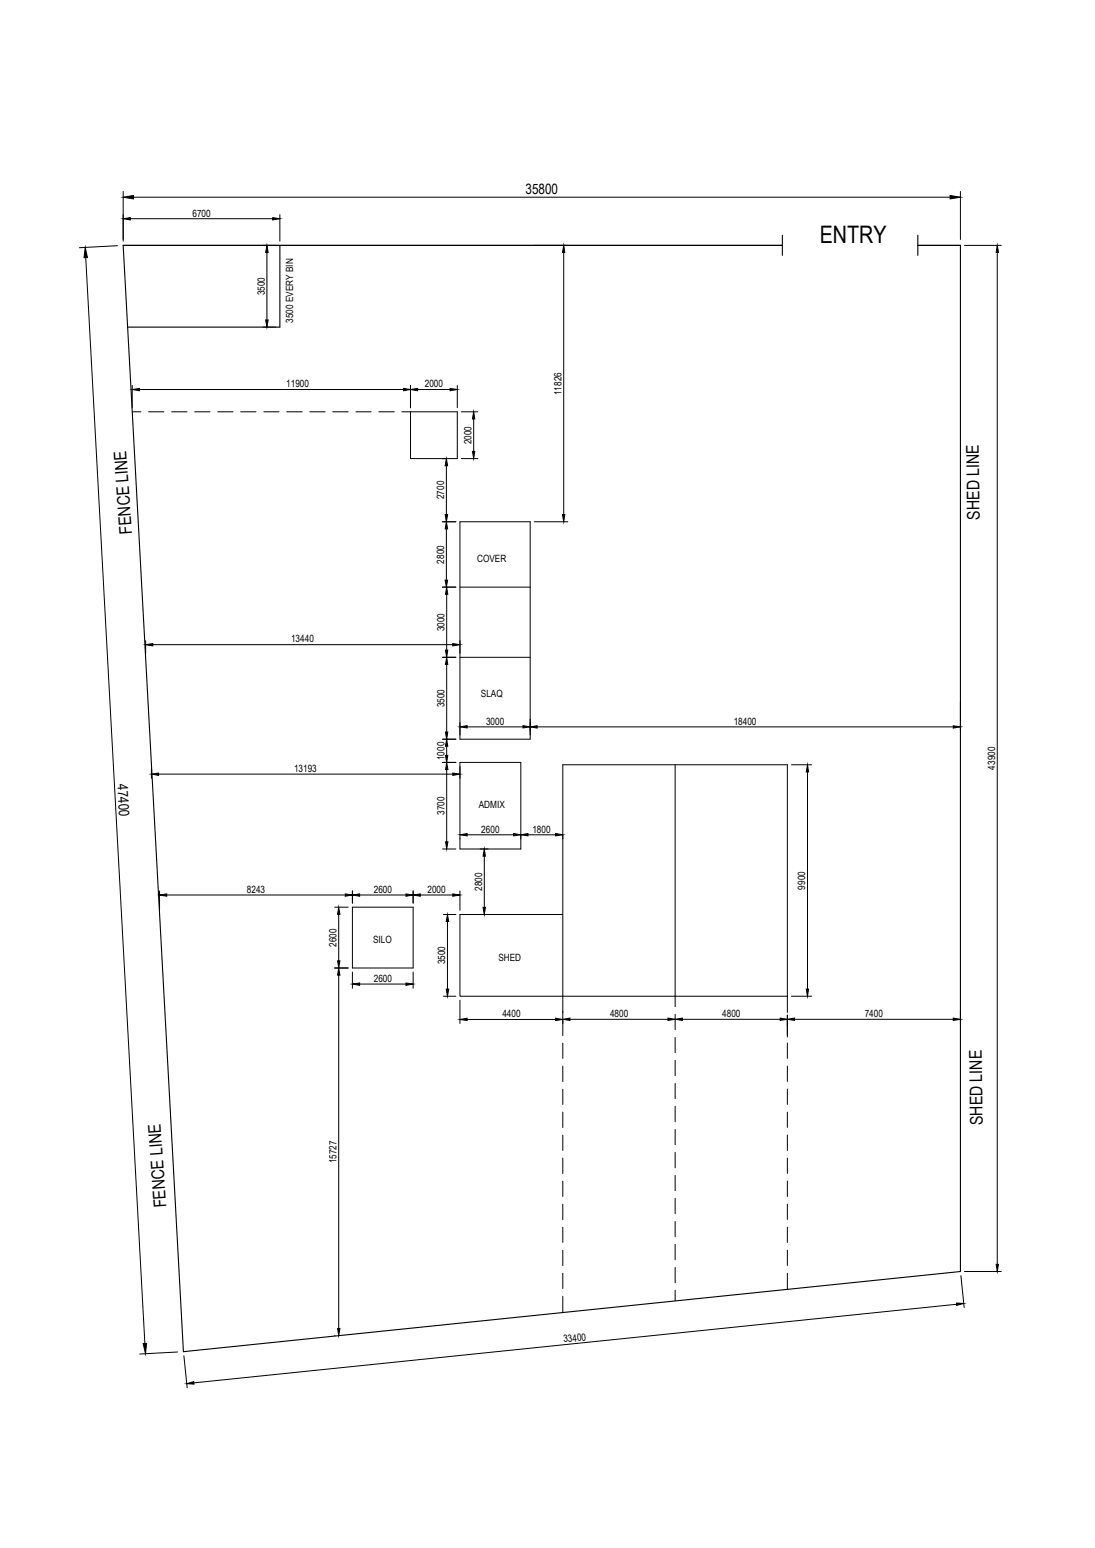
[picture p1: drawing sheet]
<svg xmlns="http://www.w3.org/2000/svg" width="297mm" height="420mm" viewBox="0 0 297 420" stroke-linecap="round" stroke-linejoin="round" font-family="sans-serif">
<!-- layer: 0 -->
<path d="M75.9 66.6v22.2h-41.3M212.2 66.6h-178.8l16.4 300.3 210.7-21.8v-278.5h-11.5M212.2 63.9v5.4M249 63.9v5.4" fill="none" stroke="#000" stroke-width=".3"/>
<g fill="none" stroke="#000" stroke-width=".27">
<path d="M33.4 58.3v7.2M35.4 59.4h38.6M75.9 58.3v7.2M71.3 66.6h3.5M72.4 68.5v18.3M144.9 66.6h9.1M152.9 68.5v71.2M71.3 88.8h3.5M35.9 111.8h2.3M35.9 104.6v6.1M37.8 105.7h71.6M40.3 111.8h4.2"/>
<path d="M46.6 111.8h4.1M52.8 111.8h4.2M59.1 111.8h4.1M65.3 111.8h4.1M71.6 111.8h4.1M77.8 111.8h4.2M84 111.8h4.2M90.3 111.8h4.2M96.5 111.8h4.2M102.8 111.8h4.1M109 111.8h15.1v12.7h-12.7v-12.7M111.4 104.6v6.1"/>
<path d="M113.3 105.7h8.8M124.1 104.6v6.1M125.2 111.8h4.4M128.5 113.7v8.8M121.1 126.4v13.3M125.2 124.5h4.4M120 159.4h3.7M120 141.6h3.7M121.1 143.6v13.9M124.8 141.6h19v59h-19zM124.8 159.4h19M144.9 141.6h9.1"/>
<path d="M39.5 173.9v3.4M41.5 175h81.3M120.1 178.4h3.6M121.2 161.3v15.2M124.8 173.9v3.4M124.8 178.4h19M121.2 180.4v18.3M124.8 196.1v3.4M126.7 197.3h15.2M143.8 195.2v4.3M145.7 197.3h112.9M260.5 190.6v7.8"/>
<path d="M41.1 208.4v2.9M43 210.1h79.8M120.1 206.9h3.6M120.1 200.6h3.6M121.2 202.5v2.5M121.2 208.9v19.6M124.8 206.9h16.5v23.5h-16.5zM183.1 207.6v65.6M214.7 207.6h5.4M219 209.5v58.9M120.1 230.4h3.6M126.7 226.6h12.6"/>
<path d="M131.4 232.4v13.9M143.2 226.6h7.5M43.3 241.8v5.1M45.2 242.9h48.5M90.8 246.2h3.7M91.9 248.2v12.6M95.6 246.2h16.5v16.5h-16.5zM95.6 241.8v3.3M97.6 242.9h12.5M112.1 241.8v3.3M114 242.9h8.8M120.3 248.2h3.4"/>
<path d="M121.4 250.1v18.3M124.8 241.8v5.3M152.7 248.2h-27.9v22.2h88.8M90.8 262.7h3.7M91.9 264.7v95.9M95.6 263.8v4.4M97.6 267.1h12.5M112.1 263.8v4.4M120.3 270.4h3.4M124.8 271.5v6.3M126.7 276.7h24M154.6 276.7h26.6"/>
<path d="M183.1 275.3v4.2M185.1 276.7h26.5M213.6 274.8v-67.2h-60.9v73.5M213.6 275.5v6M214.7 270.4h5.4M215.5 276.7h43.1M260.5 274.4v3.4M152.7 283.1v4.2M152.7 289.4v4.2M152.7 295.6v4.2M183.1 281.6v4.1M183.1 287.8v4.2"/>
<path d="M183.1 294.1v4.1M213.6 283.1v4.2M213.6 289.4v4.1M213.6 295.6v4.2M152.7 301.9v4.1M152.7 308.1v4.2M152.7 314.3v4.2M183.1 300.3v4.2M183.1 306.5v4.2M183.1 312.8v4.2M183.1 319v4.2M213.6 301.9v4.1"/>
<path d="M213.6 308.1v4.2M213.6 314.3v4.2M152.7 320.6v4.2M152.7 326.8v4.2M152.7 333.1v4.1M152.7 339.4v4.1M183.1 325.3v4.2M183.1 331.5v4.2M183.1 337.7v4.2M213.6 320.6v4.2M213.6 326.8v4.2M213.6 333.1v4.1"/>
<path d="M213.6 339.3v4.2M152.7 345.6v4.1M152.7 351.8v4.4M183.1 344v4.2M183.1 350.2v2.9M213.6 345.6v4.3M90.8 362.5h.1"/>
</g>
<!-- layer: Dim -->
<path d="M33.4 52v13M36.2 53.5h221.5M260.5 52v13M23.3 69.9l16 294.7M31.8 66.7l-10.3 .5M261.6 66.6h10M270.5 68.5v274.7M259.5 354l-206.9 21.3M260.7 346.2l.8 8.7M261.6 345.1h10M48.2 367l-10.3 .5M49.9 368l.9 8.7" fill="none" stroke="#000" stroke-width=".27"/>
<path d="M33.4 53.5l2.8-.4v.9zM257.7 53.1l2.8 .4-2.8 .5zM23.1 67.2l.6 2.7h-.9zM270.5 66.6l.4 1.9h-.7zM259.5 353.7l1.9 .1-1.9 .5zM270.2 343.2h.7l-.4 1.9zM38.8 364.7l1-.1-.3 2.8zM50.6 375.6l1.9-.6 .1 .7z" fill="#000" stroke="#000" stroke-width=".27"/>
<!-- layer: 0 -->
<g fill="#000" stroke="#000" stroke-width=".27">
<path d="M33.4 59.4l2-.3v.6zM74 59.1l1.9 .3-1.9 .3zM72.4 66.6l.3 1.9h-.6zM152.9 66.6l.3 1.9h-.6zM72.1 86.8h.6l-.3 2zM35.9 105.7l1.9-.3v.7zM109.4 105.4l2 .3-2 .4zM111.4 105.7l1.9-.3v.7zM122.1 105.4l2 .3-2 .4zM128.5 111.8l.3 1.9h-.6zM120.7 139.7h.7l-.3 1.9zM121.1 124.5l.3 1.9h-.7z"/>
<path d="M128.2 122.5h.6l-.3 2zM152.6 139.7h.6l-.3 1.9zM121.1 141.6l.3 2h-.7zM120.7 157.5h.7l-.3 1.9zM39.5 175l2-.3v.6zM120.8 176.5h.7l-.3 1.9zM121.2 159.4l.3 1.9h-.7zM122.8 174.7l2 .3-2 .3zM120.8 198.7h.7l-.3 1.9zM121.2 178.4l.3 2h-.7zM124.8 197.3l1.9-.4v.7zM141.9 196.9l1.9 .4-1.9 .3z"/>
<path d="M143.8 197.3l1.9-.3v.6zM258.6 197l1.9 .3-1.9 .3zM41.1 210.1l1.9-.3v.7zM120.8 205h.7l-.3 1.9zM121.2 200.6l.3 1.9h-.7zM121.2 206.9l.3 2h-.6zM122.8 209.8l2 .3-2 .4zM219 207.6l.3 1.9h-.6zM120.9 228.5h.6l-.3 1.9zM124.8 226.6l1.9-.4v.7zM131.4 230.4l.3 2h-.7zM139.3 226.2l2 .4-2 .3z"/>
<path d="M141.3 226.6l1.9-.4v.7zM150.7 226.2l2 .4-2 .3zM43.3 242.9l1.9-.3v.7zM91.9 246.2l.3 2h-.6zM93.7 242.6l1.9 .3-1.9 .4zM95.6 242.9l2-.3v.7zM110.1 242.6l2 .3-2 .4zM112.1 242.9l1.9-.3v.7zM121.4 248.2l.3 1.9h-.7zM122.8 242.6l2 .3-2 .4zM131 246.3h.7l-.3 1.9zM91.9 262.7l.3 2h-.6z"/>
<path d="M91.6 260.8h.6l-.3 1.9zM95.6 267.1l2-.3v.6zM110.1 266.8l2 .3-2 .3zM121 268.4h.7l-.3 2zM124.8 276.7l1.9-.3v.6zM150.7 276.4l2 .3-2 .3zM152.7 276.7l1.9-.4v.7zM181.2 276.3l1.9 .4-1.9 .3zM183.1 276.7l2-.4v.7zM211.6 276.3l2 .4-2 .3zM213.6 276.7l1.9-.4v.7zM218.7 268.4h.6l-.3 2z"/>
<path d="M258.6 276.3l1.9 .4-1.9 .3zM91.6 360.6h.6l-.3 1.9z"/>
</g>
<text font-size="6.5" x="222.4" y="65.9">ENTRY</text>
<g font-size="4.7">
<text x="265.8" y="141.1" transform="rotate(-91 265.8 141.1)">SHED LINE</text>
<text x="35.8" y="144.9" transform="rotate(-94 35.8 144.9)">FENCE LINE</text>
<text x="266.6" y="305.4" transform="rotate(-91 266.6 305.4)">SHED LINE</text>
<text x="45.1" y="327.7" transform="rotate(-94 45.1 327.7)">FENCE LINE</text>
</g>
<g font-size="3.9">
<text x="142.6" y="52.7">35800</text>
<text x="31.9" y="212.9" transform="rotate(87 31.9 212.9)">47400</text>
</g>
<g font-size="2.7">
<text x="52.2" y="58.8">6700</text>
<text x="71.8" y="80.2" transform="rotate(-90 71.8 80.2)">3500</text>
<text x="79.6" y="87.6" transform="rotate(-90 79.6 87.6)">3500 EVERY BIN</text>
<text x="77.7" y="105.1">11900</text>
<text x="115.2" y="105.1">2000</text>
<text x="152.3" y="107.2" transform="rotate(-90 152.3 107.2)">11826</text>
<text x="127.9" y="120.6" transform="rotate(-90 127.9 120.6)">2000</text>
<text x="120.5" y="135.5" transform="rotate(-90 120.5 135.5)">2700</text>
<text x="120.5" y="153" transform="rotate(-90 120.5 153)">2800</text>
<text x="129.4" y="152.6">COVER</text>
<text x="120.6" y="171.3" transform="rotate(-90 120.6 171.3)">3000</text>
<text x="79" y="174.4">13440</text>
<text x="120.6" y="192" transform="rotate(-90 120.6 192)">3500</text>
<text x="130.4" y="189.1">SLAQ</text>
<text x="131.8" y="196.7">3000</text>
<text x="199" y="196.7">18400</text>
<text x="79.8" y="209.5">13193</text>
<text x="120.6" y="206.3" transform="rotate(-90 120.6 206.3)">1000</text>
<text x="269.9" y="208.9" transform="rotate(-90 269.9 208.9)">43900</text>
<text x="120.6" y="221.2" transform="rotate(-90 120.6 221.2)">3700</text>
<text x="129.9" y="219.2">ADMIX</text>
<text x="130.6" y="226">2600</text>
<text x="144.4" y="226">1800</text>
<text x="67" y="242.3">8243</text>
<text x="101.4" y="242.3">2600</text>
<text x="116" y="242.3">2000</text>
<text x="130.8" y="241.8" transform="rotate(-90 130.8 241.8)">2800</text>
<text x="218.5" y="241.4" transform="rotate(-90 218.5 241.4)">9900</text>
<text x="91.3" y="256.9" transform="rotate(-90 91.3 256.9)">2600</text>
<text x="101.2" y="256">SILO</text>
<text x="120.8" y="261.8" transform="rotate(-90 120.8 261.8)">3500</text>
<text x="135.2" y="260.9">SHED</text>
<text x="101.4" y="266.5">2600</text>
<text x="136.3" y="276.1">4400</text>
<text x="165.5" y="276.1">4800</text>
<text x="195.9" y="276.1">4800</text>
<text x="234.6" y="276.1">7400</text>
<text x="91.3" y="315.8" transform="rotate(-90 91.3 315.8)">15727</text>
<text x="152.9" y="364.4" transform="rotate(-6 152.9 364.4)">33400</text>
</g>
</svg>
